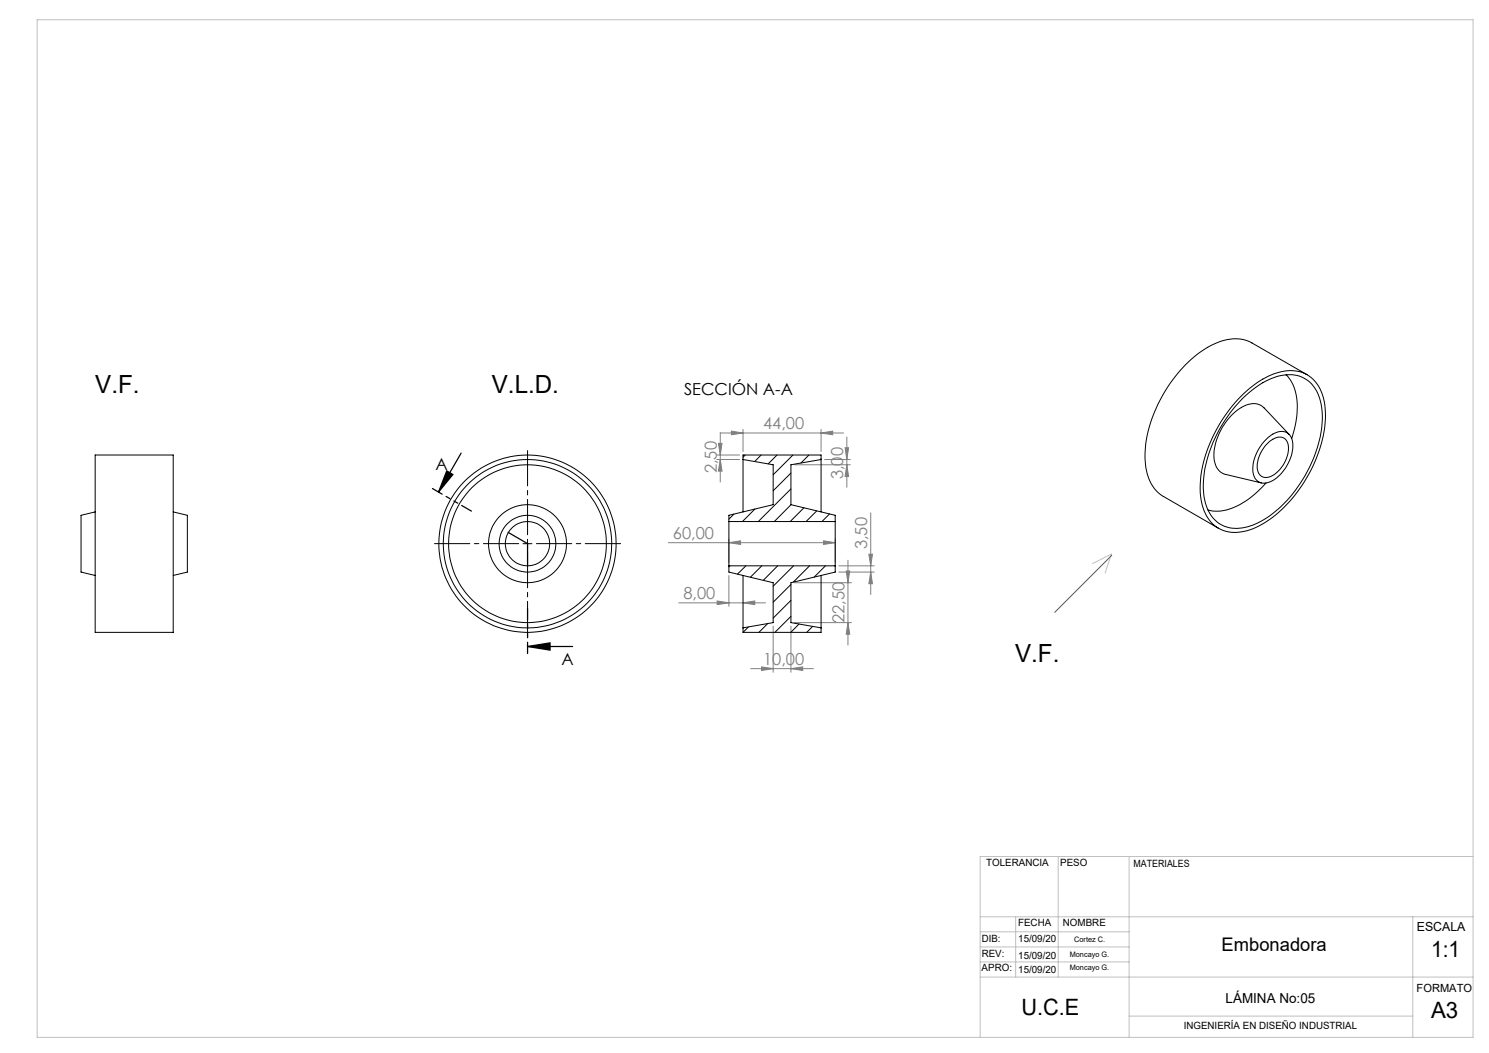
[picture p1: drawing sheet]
<svg xmlns="http://www.w3.org/2000/svg" width="420mm" height="297mm" viewBox="0 0 420 297" stroke-linecap="round" stroke-linejoin="round" font-family="sans-serif">
<path d="M126 132.8l1.7 1-4 5zM130.1 127.8l-6.4 11M148.8 182.3l6.4-1v2.1zM148.8 182.3h12.7" fill="none" stroke="#000" stroke-width=".35"/>
<g fill="none" stroke="#808080" stroke-width=".28">
<path d="M202.2 129.6h6.4M202.2 128.3h6.4M202.6 125.1h1.1l-.5 3.2zM203.2 122v14M203.2 129.6l.5 3.3h-1.1zM203.2 122.1h34.7M206.3 121.6l3.3 .5-3.3 .5zM209.6 121.1v6.2M224.1 131.1h15.8M231.6 122.1l3.3-.5v1zM231.6 121.1v6.2M232.6 129.6h7.3"/>
<path d="M238.4 126.3h1l-.5 3.3zM238.9 131.1l.5 3.3h-1zM238.9 123.3v14.1M188.5 153.1h47.1M205.6 153.1l3.3-.6v1.1zM205.6 152v6.6M232.3 152.5l3.3 .6-3.3 .5zM235.6 152v6.6M236.6 159.6h10M239.2 158v24M245.1 156.3h1l-.5 3.3zM245.6 144.6v23.1"/>
<path d="M191.5 170h24.4M202.3 169.5l3.3 .5-3.3 .5zM205.6 162.3v8.7M209.6 170l3.3-.5v1zM218.1 176.6v13M223.1 176.6v13M224.1 175.6h16.1M224.1 164.4h16.1M236.6 161.4h10M238.7 161h1l-.5 3.4zM239.2 175.6l.5 3.3h-1zM245.6 161.4l.5 3.2h-1z"/>
<path d="M211.7 188.6h17.7M214.8 188.1l3.3 .5-3.3 .5zM223.1 188.6l3.3-.5v1z"/>
</g>
<path d="M146.3 153.3h-23.7M148.8 150.8v-23.7M148.8 155.8v23.8M151.3 153.3h23.8" fill="none" stroke="#000" stroke-width=".28" stroke-dasharray="15.2 1.3 1.3 1.3" stroke-dashoffset="5.3"/>
<path d="M147.5 153.3h2.5M148.8 152.1v2.5" fill="none" stroke="#000" stroke-width=".28"/>
<path d="M122 137.8l11 6.4M148.8 184.3v-12.7" fill="none" stroke="#000" stroke-width=".35" stroke-dasharray="6.3 1.3 1.3 1.3 1.3 1.3" stroke-dashoffset="3.2"/>
<path d="M143.3 150.1l5.5 3.2M148.8 159.7v-6.4" fill="none" stroke="#000" stroke-width=".35" stroke-dasharray="6.3 1.3 1.3 1.3 1.3 1.3"/>
<g fill="none" stroke="#c0c0c0" stroke-width=".28">
<path d="M10.5 5.6h405v287h-405zM308.2 159l5.3-2.7-1.8 5.3M276.5 258.6h139M286.5 258.6v17M298.5 241.6v34M318.5 241.6v51M398.5 258.6v34M415.5 241.6h-139v51M276.5 267.1h42M276.5 271.3h42M276.5 262.8h42M276.5 275.6h139"/>
<path d="M318.5 286.6h80"/>
</g>
<path d="M313.6 156.6l-16.1 16.1" fill="none" stroke="#00f" stroke-width=".28"/>
<path d="M148.8 182.3l6.4-1v2.1zM126 132.8l1.7 1-4 5z" fill="#000"/>
<g fill="#808080">
<path d="M232.3 152.5l3.3 .6-3.3 .5zM205.6 153.1l3.3-.6v1.1z"/>
<path d="M203.2 129.6l.5 3.3h-1.1zM202.6 125.1h1.1l-.5 3.2z"/>
<path d="M239.2 175.6l.5 3.3h-1zM238.7 161h1l-.5 3.4z"/>
<path d="M245.6 161.4l.5 3.2h-1zM245.1 156.3h1l-.5 3.3z"/>
<path d="M238.9 131.1l.5 3.3h-1zM238.4 126.3h1l-.5 3.3z"/>
<path d="M206.3 121.6l3.3 .5-3.3 .5zM231.6 122.1l3.3-.5v1z"/>
<path d="M202.3 169.5l3.3 .5-3.3 .5zM209.6 170l3.3-.5v1z"/>
<path d="M214.8 188.1l3.3 .5-3.3 .5zM223.1 188.6l3.3-.5v1z"/>
</g>
<g fill="none" stroke="#000" stroke-width=".28">
<path d="M349.8 112a21.7 21.7 0 0 1 14.2-7.5 9.4 9.4 0 0 1 9.4 8.1 31.6 31.6 0 0 1-4.5 21.6 32.9 32.9 0 0 1-16.3 15.2 9.6 9.6 0 0 1-11.6-2.8 17.6 17.6 0 0 1-2.2-13.2 41.7 41.7 0 0 1 11-21.4zM350.7 112.1a20.5 20.5 0 0 1 12.4-6.4 8.8 8.8 0 0 1 9.4 7.5 29.3 29.3 0 0 1-4 20.1 31.2 31.2 0 0 1-15.8 15 9.1 9.1 0 0 1-11.5-3.6 20 20 0 0 1-.8-14.7 39.5 39.5 0 0 1 10.3-17.9zM362.8 105.7a13.7 13.7 0 0 1 3 11.6l-.7 3.8-.8 2.6M368.7 105.7l-15.6-9a11.6 11.6 0 0 0-10.8 .4 37.2 37.2 0 0 0-17 20.1 26.8 26.8 0 0 0-1.5 17.1 9.7 9.7 0 0 0 4.4 5.7l15.5 9M26.8 128.3h22.1v50.1h-22.1zM209.6 129.6v14.8M209.6 129.6v-1.3h22v1.3M209.6 129.6l8.5 1.5v11.2l-12.5 3v1.8M210.2 128.3l-.6 .7M214.7 128.3l-1.8 1.9M219.2 128.3l-2.5 2.5M223.1 133.4l-5 5"/>
<path d="M223.1 137.9l-9.2 9.2M223.7 128.3l-5.6 5.6M228.2 128.3l-2.3 2.3M231.6 129.6v14.8M231.6 129.6l-8.5 1.5v11.2M231.6 129.4l-.2 .2M356.8 124.3a5.7 5.7 0 0 1 6-2.3 4.3 4.3 0 0 1 1.8 4.7 12 12 0 0 1-6.7 9.3 3.2 3.2 0 0 1-4.5-3.4 12.2 12.2 0 0 1 3.4-8.3zM357 125.6a4.4 4.4 0 0 1 5.3-2 5 5 0 0 1 .5 5.9 7.7 7.7 0 0 1-5.8 5.2 2.82 2.82 0 0 1-2.4-3.6 10.6 10.6 0 0 1 2.4-5.5zM357.1 136.2a22.1 22.1 0 0 1-12.5 7.9l-2.1 .1-1.8-.3M363.6 122.6l-7-7.6a4.9 4.9 0 0 0-6.4-.1 16.8 16.8 0 0 0-7.7 15 4.4 4.4 0 0 0 3.2 3.9l10.1 2.4M26.8 144.4l-3.9 .9v16.1l3.9 .9M48.9 144.4l3.9 .9v16.1l-3.9 .9"/>
<path d="M205.6 147.1v12.5M205.6 159.6v1.8l12.5 3v11.2l-8.5 1.5M205.6 159.6h30M205.6 147.1h30M205.9 159.6l-.3 .3M207 145l-1.4 1.4M210.4 159.6l-2.4 2.3M212.9 143.6l-3.5 3.5M214.9 159.6l-3.2 3.2M219.4 159.6l-4.1 4.1M223.1 142.3l12.5 3v1.8M223.1 142.3l-4.7 4.8"/>
<path d="M223.8 159.6l-5.7 5.7M226.8 143.2l-3.9 3.9M228.4 159.6l-4.6 4.6M230.4 144.1l-3 3M232.8 159.6l-3.1 3.2M234 145l-2.2 2.1M235.6 147.1v12.5M235.6 159.6v1.8M209.6 162.3v14.8M209.6 177.1v1.3M211.1 176.8l-1.5 1.6M216.6 175.9l-2.5 2.5"/>
<path d="M223.1 164.8l-5 5.1M223.1 169.3l-5 5M223.1 173.8l-4.5 4.6M225.4 176l-2.3 2.4M229.2 176.7l-1.7 1.7M231.6 162.3v14.8M231.6 177.1v1.3h-22M235.6 161.4l-12.5 3v11.2l8.5 1.5M235.6 161.3l-.1 .1"/>
<circle cx="148.8" cy="153.3" r="6.2"/>
<circle cx="148.8" cy="153.4" r="8"/>
<circle cx="148.8" cy="153.3" r="22.3"/>
<circle cx="148.8" cy="153.4" r="23.8"/>
<circle cx="148.8" cy="153.3" r="25"/>
<circle cx="148.8" cy="153.3" r="11"/>
</g>
<g font-size="7.1">
<text x="26.9" y="110.7">V.F.</text>
<text x="138.7" y="110.7">V.L.D.</text>
<text x="286.3" y="186.7">V.F.</text>
</g>
<g font-size="6.3">
<text x="403.7" y="270">1:1</text>
<text x="288.1" y="286.2">U.C.E</text>
<text x="403.7" y="287.2">A3</text>
</g>
<text font-size="5.3" x="344.6" y="268.3">Embonadora</text>
<g font-size="4.7">
<text x="192.9" y="111.4">SECCIÓN A-A</text>
<text x="122.8" y="132.7">A</text>
<text x="158.4" y="187.7">A</text>
</g>
<g font-size="4.7" fill="#808080">
<text x="215.2" y="121.1">44,00</text>
<text x="202.2" y="133.5" transform="rotate(-90 202.2 133.5)">2,50</text>
<text x="237.9" y="135.2" transform="rotate(-90 237.9 135.2)">3,00</text>
<text x="189.8" y="152">60,00</text>
<text x="244.6" y="155" transform="rotate(-90 244.6 155)">3,50</text>
<text x="192.8" y="169">8,00</text>
<text x="238.2" y="175.8" transform="rotate(-90 238.2 175.8)">22,50</text>
<text x="215.2" y="187.6">10,00</text>
</g>
<text font-size="3.9" x="345.7" y="283">LÁMINA No:05</text>
<text font-size="3.5" x="399.6" y="262.6">ESCALA</text>
<text font-size="3.2" x="399.6" y="279.7">FORMATO</text>
<g font-size="2.8">
<text x="278.1" y="244.3">TOLERANCIA</text>
<text x="299.1" y="244.3">PESO</text>
<text x="319.7" y="244.6">MATERIALES</text>
<text x="287.2" y="261.3">FECHA</text>
<text x="299.8" y="261.3">NOMBRE</text>
<text x="276.9" y="265.8">DIB:</text>
<text x="287.2" y="265.8">15/09/20</text>
<text x="276.9" y="273.8">APRO:</text>
<text x="276.9" y="270.1">REV:</text>
<text x="287.2" y="270.5">15/09/20</text>
<text x="287.2" y="274.4">15/09/20</text>
<text x="333.9" y="290.3">INGENIERÍA EN DISEÑO INDUSTRIAL</text>
</g>
<g font-size="2.1">
<text x="301.7" y="269.9">Moncayo G.</text>
<text x="303" y="265.8">Cortez C.</text>
<text x="301.7" y="273.7">Moncayo G.</text>
</g>
</svg>
